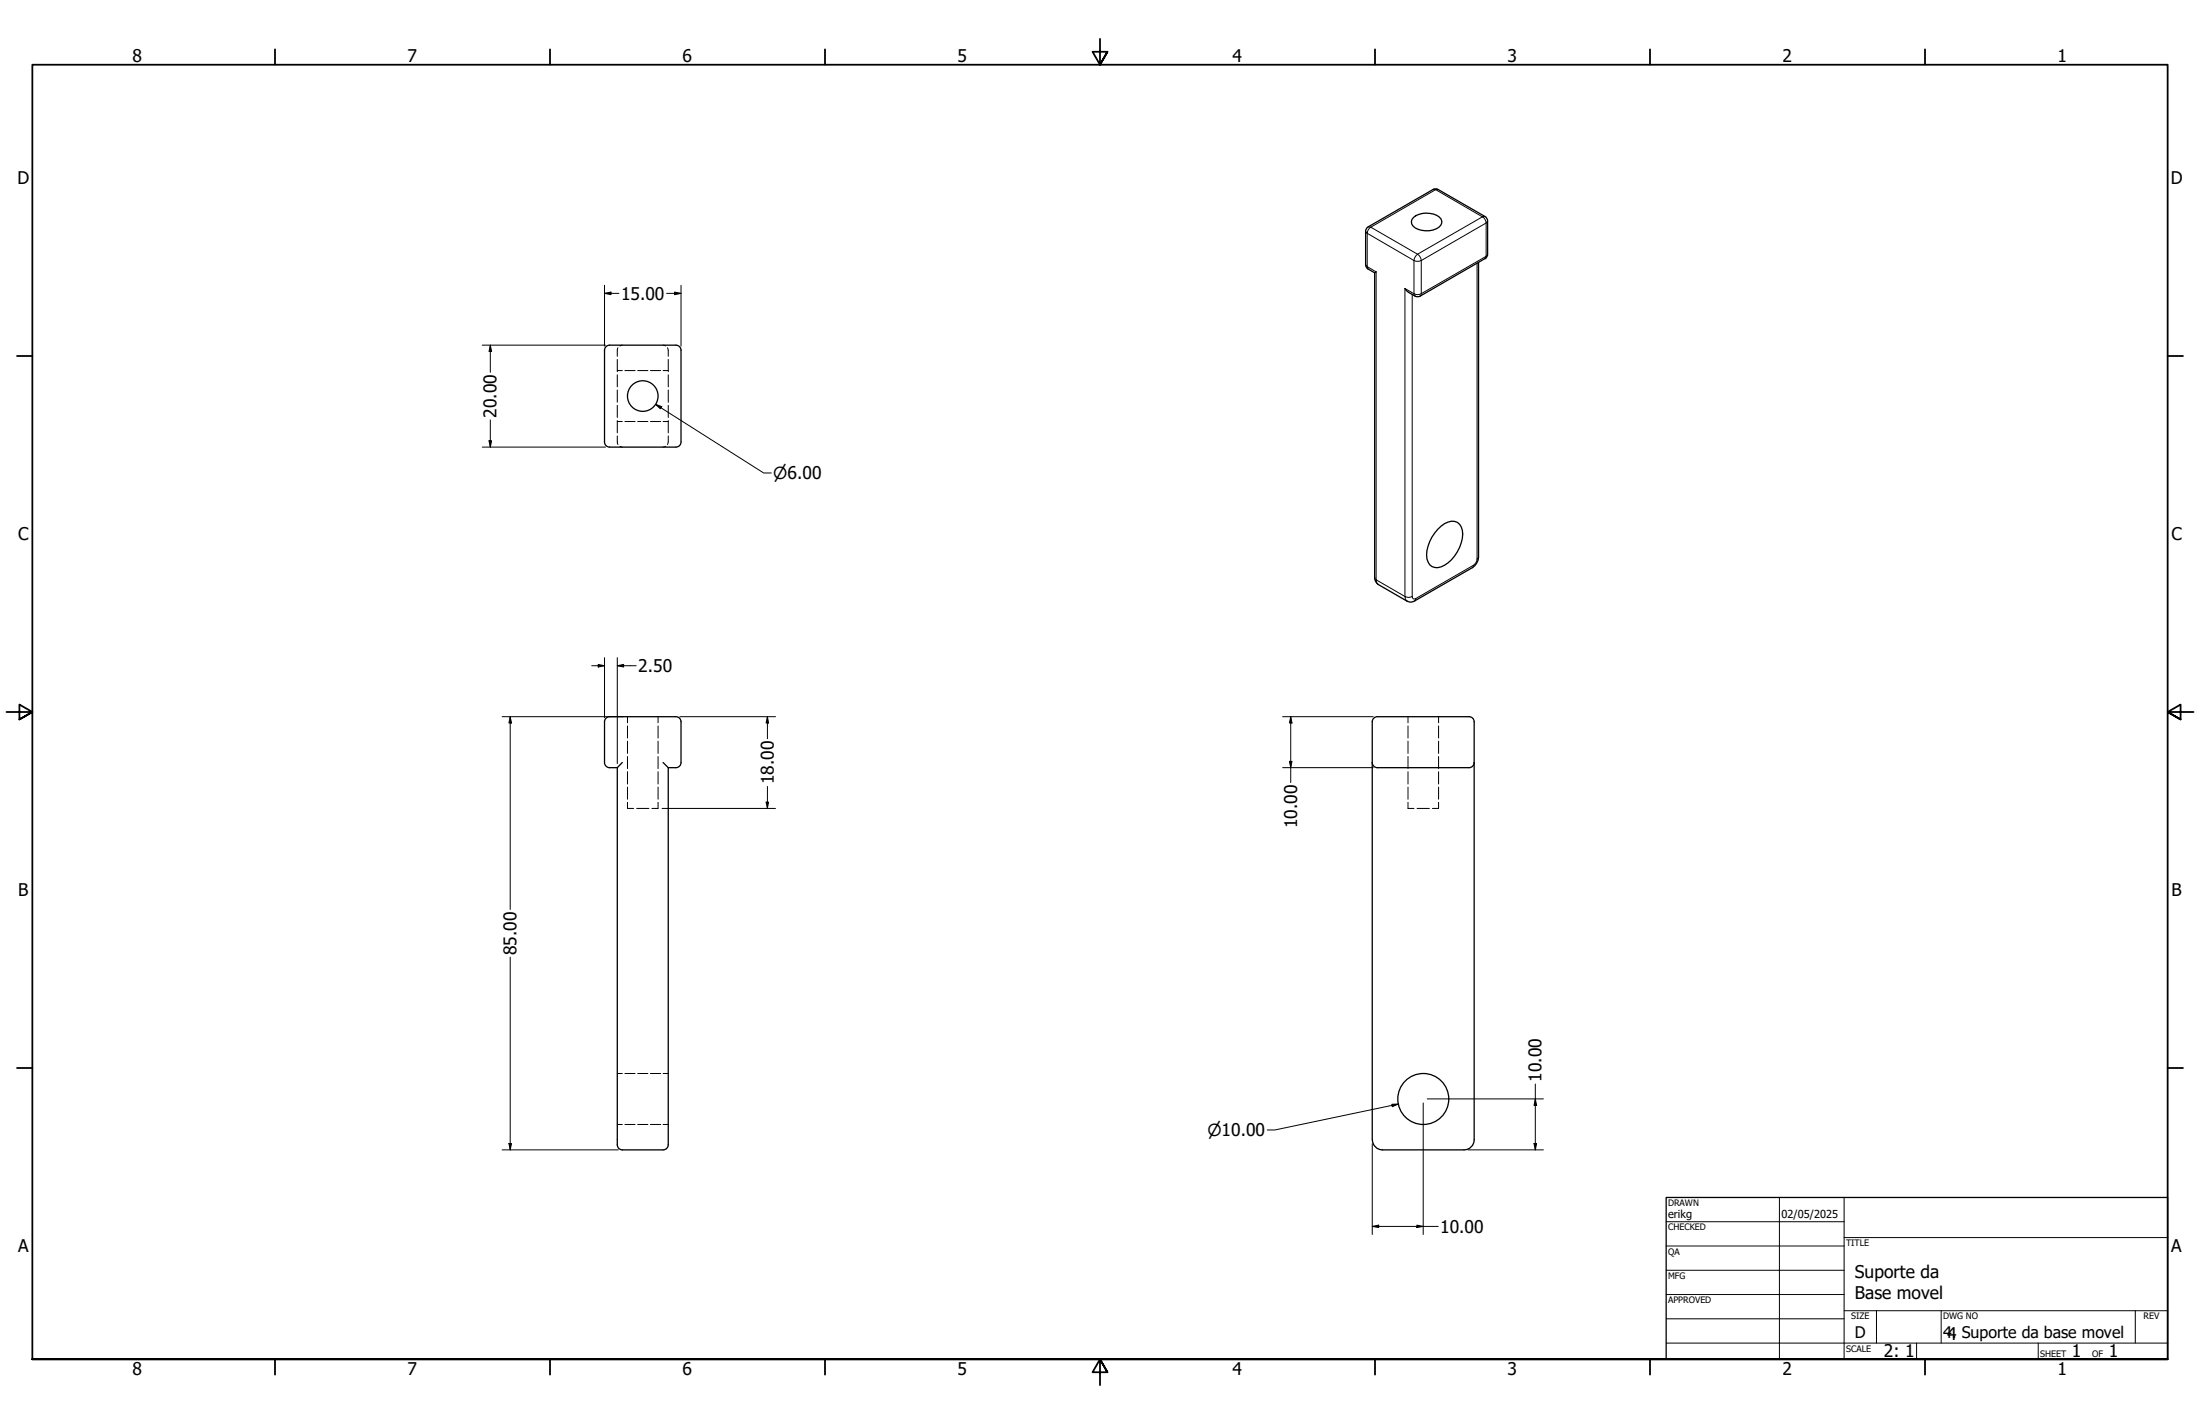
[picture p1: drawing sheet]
<svg xmlns="http://www.w3.org/2000/svg" width="864mm" height="559mm" viewBox="0 0 864 559" stroke-linecap="round" stroke-linejoin="round" font-family="sans-serif">
<!-- layer: Hidden (ANSI) -->
<g fill="none" stroke="#000" stroke-width=".39">
<path d="M242.6 136.5l-.3 3.3M244.3 135.4l-1 .4M260.3 135.4l1 .4M262 136.5l.3 .9v2.4M242.3 141v4.9M242.3 147.1v4.7M242.3 153v4.9M242.3 159.1v4.7M242.3 145.4h2M245.3 145.4h4M250.3 145.4h4M255.3 145.4h4"/>
<path d="M260.3 145.4h2M262.3 141v4.9M262.3 147.1v4.7M262.3 153v4.9M262.3 159.1v4.7M242.3 171.1l.3 3.3M242.3 165v4.9M242.3 165.4h2M243.3 175.1l1 .4M245.3 165.4h4M250.3 165.4h4M255.3 165.4h4"/>
<path d="M260.3 165.4h2M261.3 175.1l-1 .4M262.3 171.1v2.3l-.3 1M262.3 165v4.9M246.3 281.2v2.5M246.3 284.9v4.7M246.3 290.8v4.9M246.3 296.9v4.7M258.3 281.2v2.5M258.3 284.9v4.7M258.3 290.8v4.9M258.3 296.9v4.7"/>
<path d="M552.7 281.2v2.5M552.7 284.9v4.7M552.7 290.8v4.9M552.7 296.9v4.7M564.7 281.2v2.5M564.7 284.9v4.7M564.7 290.8v4.9M564.7 296.9v4.7M246.3 314.8v2.4h2.4M246.3 302.8v4.9M246.3 308.9v4.7M249.9 317.2h4.8"/>
<path d="M258.3 314.8v2.4h-2.4M258.3 302.8v4.9M258.3 308.9v4.7M552.7 314.8v2.4h2.4M552.7 302.8v4.9M552.7 308.9v4.7M556.3 317.2h4.8M564.7 314.8v2.4h-2.4M564.7 302.8v4.9M564.7 308.9v4.7M242.3 421.3h2M245.3 421.3h4"/>
<path d="M250.3 421.3h4M255.3 421.3h4M260.3 421.3h2M242.3 441.3h2M245.3 441.3h4M250.3 441.3h4M255.3 441.3h4M260.3 441.3h2"/>
</g>
<!-- layer: Visible (ANSI) -->
<g fill="none" stroke="#000" stroke-width=".51">
<path d="M564.5 74.4l18.4 10.6 .7 .5 .3 1.2M564.5 74.4l-.8-.3-1.2 .3-25.4 14.6-1 1.4v13.9l.6 1 2.9 1.8v119.6a3.3 3.3 0 0 0 1.4 2.7l11.3 6.5a2.77 2.77 0 0 0 3.1-.1l22.6-13a5.2 5.2 0 0 0 2.4-4.2v-115.7M554.9 85.3a8.3 8.3 0 0 1 10.8 .6 2.74 2.74 0 0 1-2 4 9 9 0 0 1-9-1.2 2.31 2.31 0 0 1 .2-3.4zM583.9 86.7v13.1l-.1 .8-.9 .9M540.2 106.7l-.6 .4M582.9 101.5l-25.4 14.7-.8 .2-1.2-.2a7.6 7.6 0 0 1-4-3M237.3 137.4v36.1l.6 1.4 1.4 .6M239.3 135.4l-1.4 .6-.6 1.4M239.3 135.4h26M265.3 135.4l1.4 .6 .6 1.4M267.3 137.4v36.1l-.6 1.4-1.4 .6M239.3 175.5h26"/>
<path d="M564.4 207.7a6.8 6.8 0 0 1 7.7-2.7 6.7 6.7 0 0 1 1.5 8 13.4 13.4 0 0 1-9.2 9.8 4.2 4.2 0 0 1-4.4-5.1 15.8 15.8 0 0 1 4.4-10zM239.3 281.2l-1.4 .6-.6 1.4v16l.6 1.5 1.4 .5M239.3 281.2h26M244.3 299.2l-2 2v146a3.6 3.6 0 0 0 .6 3.4l1.4 .6M260.3 299.2l2 2h3M265.3 281.2l1.4 .6 .6 1.4v16l-.6 1.5-1.4 .5M538.7 299.2l.6 1.5 1.4 .5M540.7 281.2l-1.4 .6-.6 1.4v164M540.7 281.2h36M576.7 281.2l1.4 .6 .6 1.4v164M578.7 299.2l-.6 1.5-1.4 .5M239.3 301.2h3"/>
<path d="M262.3 301.2v146a3.6 3.6 0 0 1-.6 3.4l-1.4 .6M540.7 301.2h36M244.3 451.2h16M538.7 447.3a4 4 0 0 0 4 3.9h32a4 4 0 0 0 4-3.9"/>
<circle cx="252.3" cy="155.4" r="6"/>
<circle cx="558.7" cy="431.3" r="10"/>
</g>
<!-- layer: Visible Narrow (ANSI) -->
<g fill="none" stroke="#000" stroke-width=".39">
<path d="M562.5 74.4h2M537.1 89l1 .2a3 3 0 0 0-1.4 2.4l-.6-.8M538.1 89.2l25.5-14.8 18.3 10.7-25.4 14.7zM582.9 85l-1 .1a3.1 3.1 0 0 1 1.5 2.4l.5-.8M583.9 99.8l-.5 .8M536.1 103.8l.6 .8M536.7 104.6l.4 1M536.7 104.6l3.5 2.1v120.8M554.4 115.6v118.5M555.1 115.3l.4 .9M555.1 115.3a2.87 2.87 0 0 0 2.8 0M555.1 115.3l-3.6-2.1v120.9l-11.3-6.6"/>
<path d="M555.1 102.2l-18.4-10.6v13M555.1 102.2v13.1M555.9 100.2l.6-.4a3.3 3.3 0 0 1 1.4 2.4 3.4 3.4 0 0 1-2.8 0zM557.9 115.3l-.4 .9M579.8 103.3v116.1M583.4 100.6l-.5 .9M583.4 100.6v-13.1l-25.5 14.7v13.1M583.4 100.6l-25.5 14.7M579.8 219.4a3.2 3.2 0 0 1-1.4 2.4l-.4 1M580.4 218.6l-.6 .8M539.6 226.7l.6 .8M540.2 227.5l.4 1.5 .4 .4"/>
<path d="M555.8 234.9l-.4 .9M555.8 234.9l-1 .1-.4-.9a2.87 2.87 0 0 1-2.9 0l.4 1.4 .4 .4M578.4 221.8l-22.6 13.1"/>
</g>
<!-- layer: Border (ANSI) -->
<g fill="none" stroke="#000" stroke-width=".7">
<path d="M107.9 19.4v6M215.9 19.4v6M323.8 19.4v6M431.8 15.2v10.2l-2.9-5.1h5.8l-2.9 5.1 2.9-5.1M539.8 19.4v6M647.7 19.4v6M755.6 19.4v6M6.7 139.7h6M850.9 139.7h6M2.5 279.4h10.2l-5.1-2.9v5.8l5.1-2.9-5.1 2.9M861.1 279.4h-10.2l5.1-2.9v5.8l-5.1-2.9 5.1 2.9M6.7 419.1h6"/>
<path d="M850.9 419.1h6M12.7 533.4v-508h838.2v508h-838.2h838.2M107.9 533.4v6M215.9 533.4v6M323.8 533.4v6M434.7 538.5l-2.9-5.1 2.9 5.1h-5.8l2.9-5.1v10.2M539.8 533.4v6M647.7 533.4v6M755.6 533.4v6"/>
</g>
<!-- layer: Title (ANSI) -->
<g fill="none" stroke="#000" stroke-width=".39">
<path d="M654 479.4h69.9M698.5 469.9v63.5M723.9 469.9v63.5M654 488.9h69.9M654 498.5h69.9M723.9 485.6h127M654 508h69.9M654 517.5h69.9M723.9 514.3h127M736.6 514.3v12.7M762 514.3v12.7M838.2 514.3v12.7"/>
<path d="M654 527h196.9M752.3 527v6.4M800.1 527v6.4"/>
</g>
<path d="M654 469.9h196.9v63.5h-196.9z" fill="none" stroke="#000" stroke-width=".51"/>
<!-- layer: Dimension (ANSI) -->
<g fill="none" stroke="#000" stroke-width=".39">
<path d="M237.3 115.1l2.5-.5v1zM237.3 115.1h5.7M237.3 112v23.8M261.7 115.1h5.6M264.8 114.6l2.5 .5-2.5 .5zM267.3 112v23.8M189.3 135.4h48.4M192.5 135.4l.5 2.5h-1zM192.5 135.4v10.7M257.4 158.7l2.4 .9-.6 .8zM257.4 158.7l42.4 26.9h3M189.3 175.5h48.4"/>
<path d="M192 173h1l-.5 2.5zM192.5 164.8v10.7M237.3 258.1v23.5M242.3 258.1v41.6M232.3 261.2h5M234.8 260.7l2.5 .5-2.5 .5zM242.3 261.2l2.5-.5v1zM242.3 261.2h7.4M197.1 281.2h47.6M200.3 281.2l.5 2.5h-1zM200.3 281.2v75.7M266.9 281.2h37.5"/>
<path d="M301.2 281.2l.5 2.5h-1zM301.2 281.2v8.7M503.5 281.2h35.6M506.2 298.8h1l-.5 2.4zM506.7 281.2l.5 2.5h-1zM506.7 281.2v25.9M259.9 317.2h44.5M300.7 314.8h1l-.5 2.4zM301.2 308.6v8.6M503.5 301.2h35.6M200.3 375.6v75.6M546.4 433.3h2.5l-2.4 1z"/>
<path d="M548.9 433.3l-48.5 10.1h-2.9M558.7 432.8v51.6M560.3 431.2h45.6M602.7 431.2l.5 2.6h-1zM602.7 425.4v25.8M197.1 451.2h45.6M199.8 448.8h1l-.5 2.4zM538.7 448.8v35.6M576.3 451.2h29.6M602.2 448.8h1l-.5 2.4zM538.7 481.3l2.5-.5v.9zM538.7 481.3h25.9"/>
<path d="M556.2 480.8l2.5 .5-2.5 .4z"/>
</g>
<g fill="#000">
<path d="M237.3 115.1l2.5-.5v1zM264.8 114.6l2.5 .5-2.5 .5zM192.5 135.4l.5 2.5h-1zM257.4 158.7l2.4 .9-.6 .8zM192 173h1l-.5 2.5zM234.8 260.7l2.5 .5-2.5 .5zM242.3 261.2l2.5-.5v1zM200.3 281.2l.5 2.5h-1zM301.2 281.2l.5 2.5h-1zM506.2 298.8h1l-.5 2.4zM506.7 281.2l.5 2.5h-1zM300.7 314.8h1l-.5 2.4z"/>
<path d="M546.4 433.3h2.5l-2.4 1zM602.7 431.2l.5 2.6h-1zM199.8 448.8h1l-.5 2.4zM602.2 448.8h1l-.5 2.4zM538.7 481.3l2.5-.5v.9zM556.2 480.8l2.5 .5-2.5 .4z"/>
</g>
<g font-size="6.9">
<text x="52.1" y="24.4">8</text>
<text x="160" y="24.4">7</text>
<text x="268" y="24.4">6</text>
<text x="375.9" y="24.4">5</text>
<text x="483.9" y="24.4">4</text>
<text x="591.8" y="24.4">3</text>
<text x="699.8" y="24.4">2</text>
<text x="807.7" y="24.4">1</text>
<text x="6.9" y="72.3">D</text>
<text x="852.1" y="72.3">D</text>
<text x="243.8" y="117.7">15.00</text>
<text x="194.9" y="164" transform="rotate(-90 194.9 164)">20.00</text>
<text x="7.1" y="212">C</text>
<text x="852.4" y="212">C</text>
<text x="250.6" y="263.7">2.50</text>
<text x="303.7" y="307.8" transform="rotate(-90 303.7 307.8)">18.00</text>
<text x="509.2" y="325" transform="rotate(-90 509.2 325)">10.00</text>
<text x="7.2" y="351.7">B</text>
<text x="852.4" y="351.7">B</text>
<text x="202.8" y="374.8" transform="rotate(-90 202.8 374.8)">85.00</text>
<text x="605.2" y="424.6" transform="rotate(-90 605.2 424.6)">10.00</text>
<text x="565.3" y="483.7">10.00</text>
<text x="7.1" y="491.4">A</text>
<text x="852.3" y="491.4">A</text>
<text x="728.1" y="501.4">Suporte da</text>
<text x="728.1" y="509.7">Base movel</text>
<text x="739.5" y="532.6">2: 1</text>
<text x="813.2" y="532.6">1</text>
<text x="827.8" y="532.6">1</text>
<text x="52.1" y="539.4">8</text>
<text x="160" y="539.4">7</text>
<text x="268" y="539.4">6</text>
<text x="375.9" y="539.4">5</text>
<text x="483.9" y="539.4">4</text>
<text x="591.8" y="539.4">3</text>
<text x="699.8" y="539.4">2</text>
<text x="807.7" y="539.4">1</text>
</g>
<g font-size="6.5">
<text x="303.5" y="188">⌀6.00</text>
<text x="474" y="445.8">⌀10.00</text>
</g>
<g font-size="6.3">
<text x="728.1" y="524.9">D</text>
<text x="762.8" y="525">44. Suporte da base movel</text>
</g>
<g font-size="4.3">
<text x="654.8" y="477.8">erikg</text>
<text x="699.3" y="478">02/05/2025</text>
</g>
<g font-size="3.5">
<text x="654.8" y="473.2">DRAWN</text>
<text x="654.8" y="482.8">CHECKED</text>
<text x="724.7" y="488.9">TITLE</text>
<text x="654.8" y="492.3">QA</text>
<text x="654.8" y="501.8">MFG</text>
<text x="654.8" y="511.4">APPROVED</text>
<text x="726.7" y="517.7">SIZE</text>
<text x="762.8" y="517.7">DWG NO</text>
<text x="841.4" y="517.7">REV</text>
<text x="724.7" y="530.4">SCALE</text>
<text x="800.9" y="532.6">SHEET</text>
<text x="821.3" y="532.6">OF</text>
</g>
</svg>
